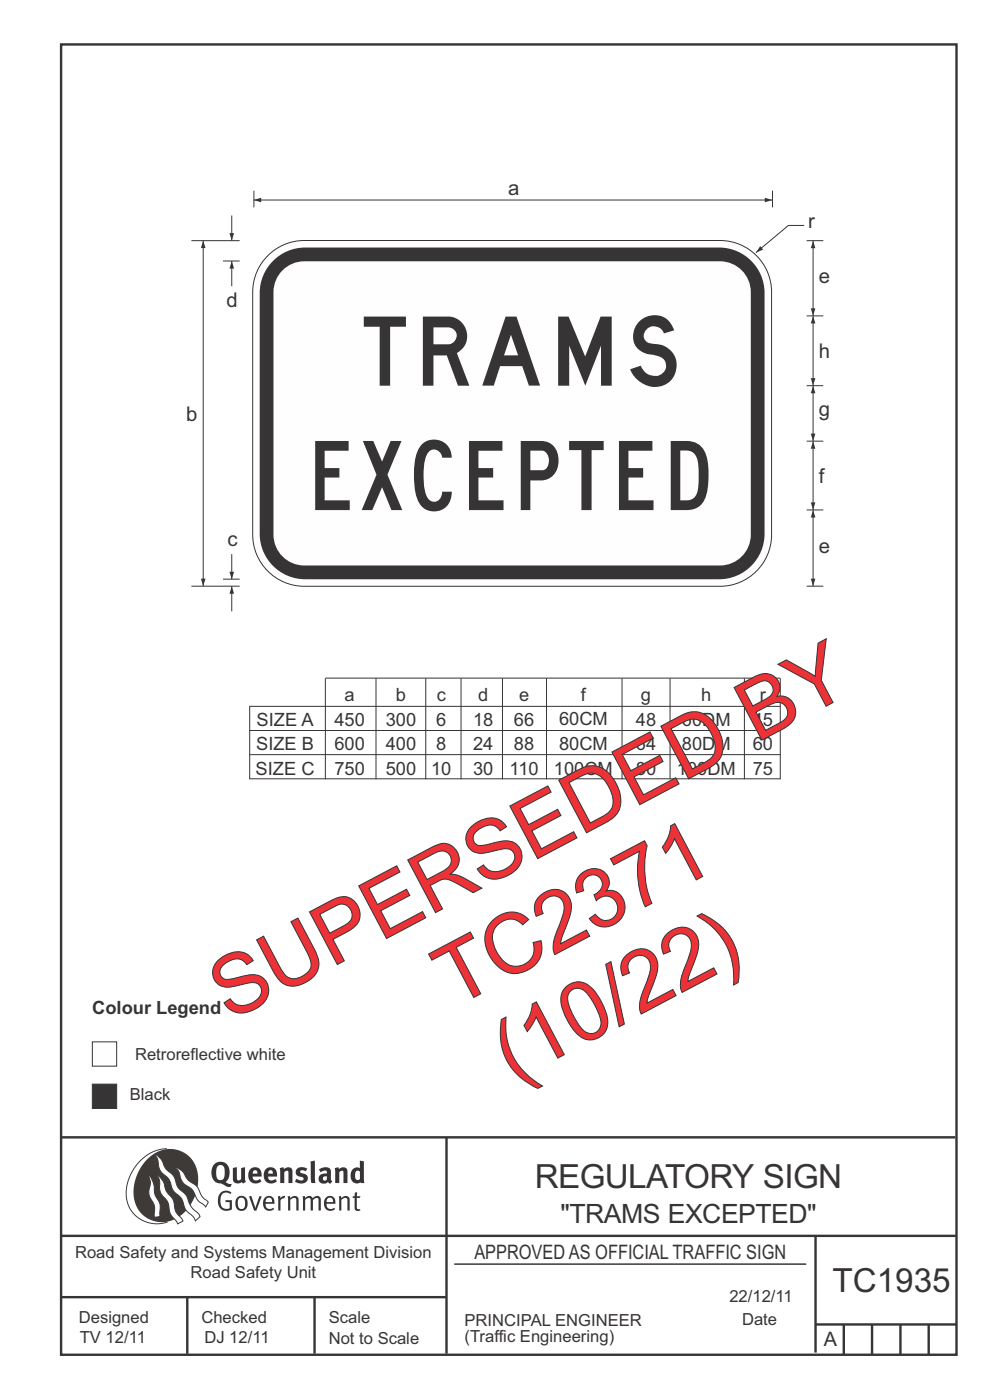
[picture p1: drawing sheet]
<svg xmlns="http://www.w3.org/2000/svg" width="210mm" height="297mm" viewBox="0 0 210 297" stroke-linecap="round" stroke-linejoin="round" font-family="sans-serif">
<path d="M12.7 241.3h190M94.7 241.4v45.8M12.7 275.2h82M12.7 262.2h190.1M39.7 275.2v12M66.7 275.2v12M173 262.2v24.8M173 281h30M179 281v6.4M185 281v6.4M191 281v6.4M197 281v6.4" fill="none" stroke="#373435" stroke-width=".51"/>
<path d="M96.4 268.2h74.6" fill="none" stroke="#373435" stroke-width=".21"/>
<path d="M35.4 243.7a9.5 9.5 0 0 0-8.6 10.5 6.5 6.5 0 0 0 8.8 5.1" fill="none" stroke="#3d3a38" stroke-width=".21"/>
<path d="M31.3 245.9a6.1 6.1 0 0 1 7.3-1.6 6.1 6.1 0 0 1 3.4 6.7 8.8 8.8 0 0 1-7.2 8.3 6.1 6.1 0 0 1-6.4-7.5 10.5 10.5 0 0 1 2.9-5.9z" fill-rule="evenodd" fill="#3d3a38"/>
<g fill="#fefefe" stroke="#3d3a38" stroke-width=".21">
<path d="M31.6 249.4l.3 .3 .6 1.2 .4 2.5 1 2 .1 2.7-1.2 .2-.1-2.5-.9-1.8-.2-.7 .3-2.4z" fill-rule="evenodd"/>
<path d="M37.2 247.7l.5 .1 .9 .6 1.3 1.9 1.9 1.5 1.1 2.1 1.3 1.2-.6 1-1.6-1.4-1.2-2.3-2-1.4-.5-1-.4-1.5z" fill-rule="evenodd"/>
<path d="M32.8 244.9l.4 .1 .9 .9 1 2 1.7 1.5 1 2.5 1.6 1.6 1.2 2.5 1.6 1.6 .2 .5-.9 .9-.5-.9-1.6-1.5-1-2.4-1.7-1.7-.9-2.3-1.8-1.7-.3-1-.3-1.6z" fill-rule="evenodd"/>
<path d="M33.4 249.4l.5 .3 .7 1 .7 2.1 1.5 1.9 .5 2.4 1.5 1.8v.2l-1.1 .6-1.6-2.2-.6-2.5-1.4-1.9-.3-1v-1.6z" fill-rule="evenodd"/>
</g>
<g fill="#373435">
<path d="M46.8 253.1l.5-.4 .6-.1 .7 .1 .5 .3-.2 .3-.9-.3-.8 .3-.3 .6-.1 1.1 .1 .7 .3 .5 .5 .2 .6 .1 .4-.2v-1.3h-.8l-.1-.4h1.4v2l-.7 .2-.8 .1-.6-.2-.5-.5-.3-.8-.1-.9 .2-.8z" fill-rule="evenodd"/>
<path d="M50.7 254.3l.7-.2 .5 .5 .1 1.2-.2 .4-.3 .3h-.5l-.4-.4-.2-1.1zM50.4 254l-.5 1.1 .3 1.2 .7 .6 1-.1 .4-.4 .2-.6v-.8l-.2-.7-.3-.4-.5-.2-.6 .1z" fill-rule="evenodd"/>
<path d="M52.8 253.8l.5-.1 .9 2.6 .8-2.5h.5l-1.1 3.1h-.5z" fill-rule="evenodd"/>
<path d="M56.6 254.2l.4-.1 .4 .1 .2 .3 .1 .5h-1.4zM56.2 254l-.4 1v.7l.3 .7 .4 .3 .5 .2 1.1-.3 .1-.1-.2-.3-.6 .3-.7-.1-.3-.3-.1-.6v-.1h1.9l-.2-1.2-.8-.5-.5 .1z" fill-rule="evenodd"/>
<path d="M58.9 253.8l.5-.1 .1 .5 .4-.4 .6-.1-.2 .6h-.4l-.4 .4v2.1h-.5z" fill-rule="evenodd"/>
<path d="M61 253.9l.5-.1a.24 .24 0 0 0 .1 .3 .24 .24 0 0 0 .3-.2l.8-.1 .6 .4v2.6h-.4l-.1-2.3-.1-.3-.3-.1-.8 .5v2.2h-.5z" fill-rule="evenodd"/>
<path d="M64.2 253.8h.4a.23 .23 0 0 0 .2 .3 .23 .23 0 0 0 .3-.2l.5-.2 .6 .2a.23 .23 0 0 0 .2 .3 .23 .23 0 0 0 .2-.2l.8-.3 .6 .4 .1 2.7h-.5v-2.3l-.1-.3-.3-.1-.8 .5v2.2h-.5v-2.3l-.1-.3h-.3l-.8 .4v2.2h-.4z" fill-rule="evenodd"/>
<path d="M69.5 254.2l.5-.1 .4 .1 .3 .8h-1.4zM69.2 254l-.5 1 .1 .7 .2 .7 .4 .3 .4 .2 1.1-.3 .2-.1-.2-.3-.6 .3-.7-.2-.3-.3v-.6h1.9l-.2-1.2-.4-.3-.5-.2-.5 .1z" fill-rule="evenodd"/>
<path d="M71.8 253.9l.5-.1a.24 .24 0 0 0 .1 .3 .24 .24 0 0 0 .4-.2l.7-.1 .6 .4 .1 2.6h-.5v-2.3l-.1-.3-.3-.1-.9 .5v2.2h-.4z" fill-rule="evenodd"/>
<path d="M75.3 253l.5-.1-.1 .9h.8l-.2 .4h-.6v2.1l.2 .2h.5v.3l-.2 .1h-.6l-.4-.4v-2.3h-.4v-.4h.4z" fill-rule="evenodd"/>
<path d="M46.2 247.4l.4-.2h.4l.6 .6v1.8l-.2 .5-.3 .2h-.8l-.3-.5-.1-1.6zM45.5 246.9l-.4 .7-.2 .8v1l.3 .9 .7 .6 1 .2 1.6 .7h.4l.3-.6h-.6l-.8-.4 .7-.9 .2-1.5a1.91 1.91 0 0 0-1.1-1.8 1.91 1.91 0 0 0-2.1 .3z" fill-rule="evenodd"/>
<path d="M49.4 247.8l.8-.2 .1 2.5 .1 .3h.3l.5-.3v-2.3l.8-.2v2.6l.2 .5-.7 .3a.39 .39 0 0 0-.7 0h-.8l-.5-.4z" fill-rule="evenodd"/>
<path d="M53.8 248.4l.3-.1h.3l.2 .7h-1zM53.1 248l-.3 .5-.1 .8v.7l.4 .6 .5 .4 .6 .1 .7-.1 .6-.4-.4-.5-.4 .3h-.5l-.4-.1-.2-.4v-.3h1.9l-.1-1-.3-.6-1-.4-.5 .1z" fill-rule="evenodd"/>
<path d="M57.1 248.4l.2-.1h.4l.2 .7h-1zM56.4 248l-.3 .6-.2 .8 .2 .7 .3 .5 .5 .4 .6 .1 .6-.1 .6-.4-.3-.5-.6 .3h-.5l-.4-.6v-.2h1.9l-.1-.9-.3-.7-.5-.3-.5-.1-.5 .1z" fill-rule="evenodd"/>
<path d="M59.3 247.8l.8-.2 .1 .4 1-.3 .7 .3 .1 .5v2.5h-.8v-2.3l-.3-.3-.6 .3v2.3h-.9z" fill-rule="evenodd"/>
<path d="M63 248l.9-.4 1.3 .3-.3 .6-.9-.2-.3 .2 .1 .3 1 .4 .4 .4v.7l-.4 .6-1.1 .2-1.1-.4 .3-.6 1 .4 .3-.1 .2-.2-.2-.4-.9-.2-.4-.3-.2-.7z" fill-rule="evenodd"/>
<path d="M68.6 249.7l.7-.1v.7l-.3 .2-.3-.1-.2-.3zM67.7 248.1l.3 .6 .8-.3 .5 .1a.35 .35 0 0 1 0 .5 .35 .35 0 0 1-.5 0l-1 .4-.2 .9 .2 .4 .3 .3h1.1a.49 .49 0 0 1 .8 .2l.5-.6-.3-.4v-1.7l-.2-.5-.4-.3-.6-.1z" fill-rule="evenodd"/>
<path d="M71 247.8l.8-.2 .1 .4 1-.3 .6 .3 .2 .5v2.5h-.8v-2.3l-.3-.3-.6 .3v2.3h-.9z" fill-rule="evenodd"/>
<path d="M75.6 248.5l.3-.1 .4 .2v1.5l-.3 .2h-.4l-.2-.3-.1-1zM76.3 246.2v1.3a.19 .19 0 0 1 0 .3 .19 .19 0 0 1-.3-.1l-.8 .1-.6 .5-.2 .9 .1 1.1 .3 .4 .6 .3 .6 .1 .5-.3v.2h.8l-.1-4.6z" fill-rule="evenodd"/>
<path d="M65.9 246.4l.9-.2 .1 4.8h-.8l-.1-.3z" fill-rule="evenodd"/>
</g>
<path d="M19.6 221h5.1v5.2h-5.1z" fill-rule="evenodd" fill="#fefefe" stroke="#373435" stroke-width=".21"/>
<g fill="none" stroke="#373435" stroke-width=".21">
<path d="M53 149.8v15.5M53 155h112.5M53 149.9h112.5M69 143.9v21.4M69 143.9h96.5v21.4M79.8 143.9v21.4M90.3 143.9v21.4M97.8 143.9v21.4M106.6 143.9v21.4M115.9 143.9v21.4M132 143.9v21.4M142.1 143.9v21.4"/>
<path d="M157.9 143.9v21.4M53 165.2h112.5M53 160.1h112.5"/>
</g>
<path d="M13 9.4h189.9v278h-189.9z" fill="none" stroke="#373435" stroke-width=".51"/>
<path d="M56.8 54.2a10.9 10.9 0 0 1 7.7-3.2h88.2a11 11 0 0 1 11 11v51.5a11 11 0 0 1-11 10.9h-88.2a11 11 0 0 1-10.9-10.9v-51.5a10.9 10.9 0 0 1 3.2-7.8z" fill-rule="evenodd" fill="#fefefe" stroke="#373435" stroke-width=".21"/>
<path d="M58.3 55a9.6 9.6 0 0 1 6.4-2.5h87.9a9.7 9.7 0 0 1 9.6 9.6v51.2a9.7 9.7 0 0 1-9.6 9.6h-87.9a9.7 9.7 0 0 1-9.6-9.6v-51.2a9.6 9.6 0 0 1 3.2-7.1z" fill-rule="evenodd" fill="#373435"/>
<path d="M60.3 57a6.5 6.5 0 0 1 4.2-1.6h88.2a6.5 6.5 0 0 1 6.6 6.6v51.5a6.5 6.5 0 0 1-6.6 6.5h-88.2a6.5 6.5 0 0 1-6.5-6.5v-51.5a6.5 6.5 0 0 1 2.3-5z" fill-rule="evenodd" fill="#fefefe"/>
<g fill="none" stroke="#373435" stroke-width=".21">
<path d="M40.6 51.1h10.2M43.1 51v73.4M47.3 55.4h3.5M53.9 40.5v3.5M163.9 40.5v3.5M171.1 51.1h3.6M171.1 67h3.6M171.1 93.6h3.6M171.1 81.8h3.6M171.1 108.2h3.6M40.6 124.4h10.2M47.3 122.9h3.5"/>
<path d="M171.1 124.4h3.6"/>
</g>
<g fill="#373435">
<path d="M42.6 122.8h1l-.5 1.5z"/>
<path d="M43.1 51.1l.5 1.5h-1z"/>
</g>
<path d="M172.5 108.2v16.2" fill="none" stroke="#373435" stroke-width=".21"/>
<g fill="#373435">
<path d="M172 122.8h1l-.5 1.5z"/>
<path d="M172.5 108.2l.5 1.6h-1z"/>
</g>
<path d="M172.5 93.6v14.6" fill="none" stroke="#373435" stroke-width=".21"/>
<g fill="#373435">
<path d="M172 106.6h1l-.5 1.6z"/>
<path d="M172.5 93.6l.5 1.6h-1z"/>
</g>
<path d="M172.5 81.8v11.8" fill="none" stroke="#373435" stroke-width=".21"/>
<g fill="#373435">
<path d="M172 92h1l-.5 1.6z"/>
<path d="M172.5 81.9l.5 1.5h-1z"/>
</g>
<path d="M172.5 67v14.8" fill="none" stroke="#373435" stroke-width=".21"/>
<g fill="#373435">
<path d="M172 80.2h1l-.5 1.6z"/>
<path d="M172.5 67l.5 1.6h-1z"/>
</g>
<path d="M172.5 51.1v15.9" fill="none" stroke="#373435" stroke-width=".21"/>
<g fill="#373435">
<path d="M172 65.4h1l-.5 1.6z"/>
<path d="M172.5 51.1l.5 1.6h-1z"/>
</g>
<path d="M53.8 42.4h110" fill="none" stroke="#373435" stroke-width=".21"/>
<g fill="#373435">
<path d="M162.2 42l1.6 .4-1.6 .5z"/>
<path d="M53.8 42.4l1.6-.4v.9z"/>
</g>
<path d="M49.2 117.6v5.3" fill="none" stroke="#373435" stroke-width=".21"/>
<path d="M48.7 121.3h1l-.5 1.6z" fill="#373435"/>
<path d="M49.2 45.7v5.4" fill="none" stroke="#373435" stroke-width=".21"/>
<path d="M48.7 49.5h1l-.5 1.5z" fill="#373435"/>
<path d="M49.2 124.4v5.3" fill="none" stroke="#373435" stroke-width=".21"/>
<path d="M49.2 124.4l.5 1.6h-1z" fill="#373435"/>
<path d="M49.2 55.4v5.3" fill="none" stroke="#373435" stroke-width=".21"/>
<path d="M49.2 55.4l.5 1.6h-1z" fill="#373435"/>
<path d="M170.6 47.8h-3.4l-6.9 5.8" fill="none" stroke="#373435" stroke-width=".21"/>
<path d="M161.3 52.2l.6 .8-1.5 .6z" fill="#373435"/>
<path d="M19.6 230h5.1v5.2h-5.1z" fill-rule="evenodd" fill="#373435" stroke="#373435" stroke-width=".21"/>
<g font-size="17.6" fill="#ed3237">
<text x="96.5" y="213.8" transform="rotate(-28 96.5 213.8)">TC2371</text>
<text x="48.7" y="216.7" transform="rotate(-28 48.7 216.7)">SUPERSEDED BY</text>
<text x="108.7" y="229.6" transform="rotate(-28 108.7 229.6)">(10/22)</text>
</g>
<g font-size="14.7" fill="#373435">
<text x="77.2" y="81.8">TRAMS</text>
<text x="66.9" y="108.2">EXCEPTED</text>
</g>
<g font-size="7.1" fill="#373435">
<text x="113.4" y="252">REGULATORY SIGN</text>
<text x="176.6" y="274.2">TC1935</text>
</g>
<text font-size="5.6" fill="#373435" x="118.9" y="259.5">&quot;TRAMS EXCEPTED&quot;</text>
<g font-size="4.3" fill="#373435">
<text x="107.8" y="41.4">a</text>
<text x="171.5" y="48.4">r</text>
<text x="173.7" y="60">e</text>
<text x="48.1" y="65.2">d</text>
<text x="173.7" y="76.1">h</text>
<text x="39.5" y="89.3">b</text>
<text x="173.7" y="88.2">g</text>
<text x="173.7" y="102.5">f</text>
<text x="48.2" y="115.8">c</text>
<text x="173.7" y="117.2">e</text>
</g>
<g font-size="4.2" fill="#373435">
<text x="100.6" y="267.2">APPROVED AS OFFICIAL TRAFFIC SIGN</text>
<text x="174.7" y="285.6">A</text>
</g>
<g font-size="3.9" fill="#373435">
<text x="73.1" y="148.7">a</text>
<text x="84" y="148.7">b</text>
<text x="92.6" y="148.7">c</text>
<text x="101.4" y="148.7">d</text>
<text x="110.1" y="148.7">e</text>
<text x="123.2" y="148.7">f</text>
<text x="136" y="148.7">g</text>
<text x="148.8" y="148.7">h</text>
<text x="161.2" y="148.7">r</text>
<text x="54.4" y="153.9">SIZE A</text>
<text x="70.9" y="153.9">450</text>
<text x="81.8" y="153.9">300</text>
<text x="92.5" y="153.9">6</text>
<text x="100.4" y="153.9">18</text>
<text x="109" y="153.9">66</text>
<text x="118.6" y="153.9">60CM</text>
<text x="134.9" y="153.9">48</text>
<text x="144.7" y="153.9">60DM</text>
<text x="159.7" y="153.9">45</text>
<text x="54.3" y="159.1">SIZE B</text>
<text x="70.9" y="159.2">600</text>
<text x="81.8" y="159.2">400</text>
<text x="92.5" y="159.2">8</text>
<text x="100.4" y="159.2">24</text>
<text x="109" y="159.2">88</text>
<text x="118.6" y="159.1">80CM</text>
<text x="134.9" y="159.2">64</text>
<text x="144.7" y="159.2">80DM</text>
<text x="159.7" y="159.2">60</text>
<text x="54.2" y="164.3">SIZE C</text>
<text x="70.9" y="164.4">750</text>
<text x="81.8" y="164.4">500</text>
<text x="91.5" y="164.4">10</text>
<text x="100.4" y="164.4">30</text>
<text x="108.1" y="164.4">110</text>
<text x="117.5" y="164.3">100CM</text>
<text x="134.9" y="164.4">80</text>
<text x="143.6" y="164.4">100DM</text>
<text x="159.7" y="164.4">75</text>
<text x="19.6" y="215.1">Colour Legend</text>
</g>
<g font-size="3.5" fill="#373435">
<text x="28.6" y="224.9">Retroreflective white</text>
<text x="27.5" y="233.5">Black</text>
<text x="15.9" y="266.8">Road Safety and Systems Management Division</text>
<text x="40.4" y="271.1">Road Safety Unit</text>
<text x="16.7" y="280.6">Designed</text>
<text x="42.7" y="280.6">Checked</text>
<text x="69.7" y="280.6">Scale</text>
<text x="98.5" y="281.4">PRINCIPAL ENGINEER</text>
<text x="154.7" y="276.2">22/12/11</text>
<text x="157.4" y="281.2">Date</text>
<text x="16.9" y="284.8">TV 12/11</text>
<text x="43.3" y="284.9">DJ 12/11</text>
<text x="69.7" y="285.2">Not to Scale</text>
<text x="98.5" y="284.8">(Traffic Engineering)</text>
</g>
</svg>
